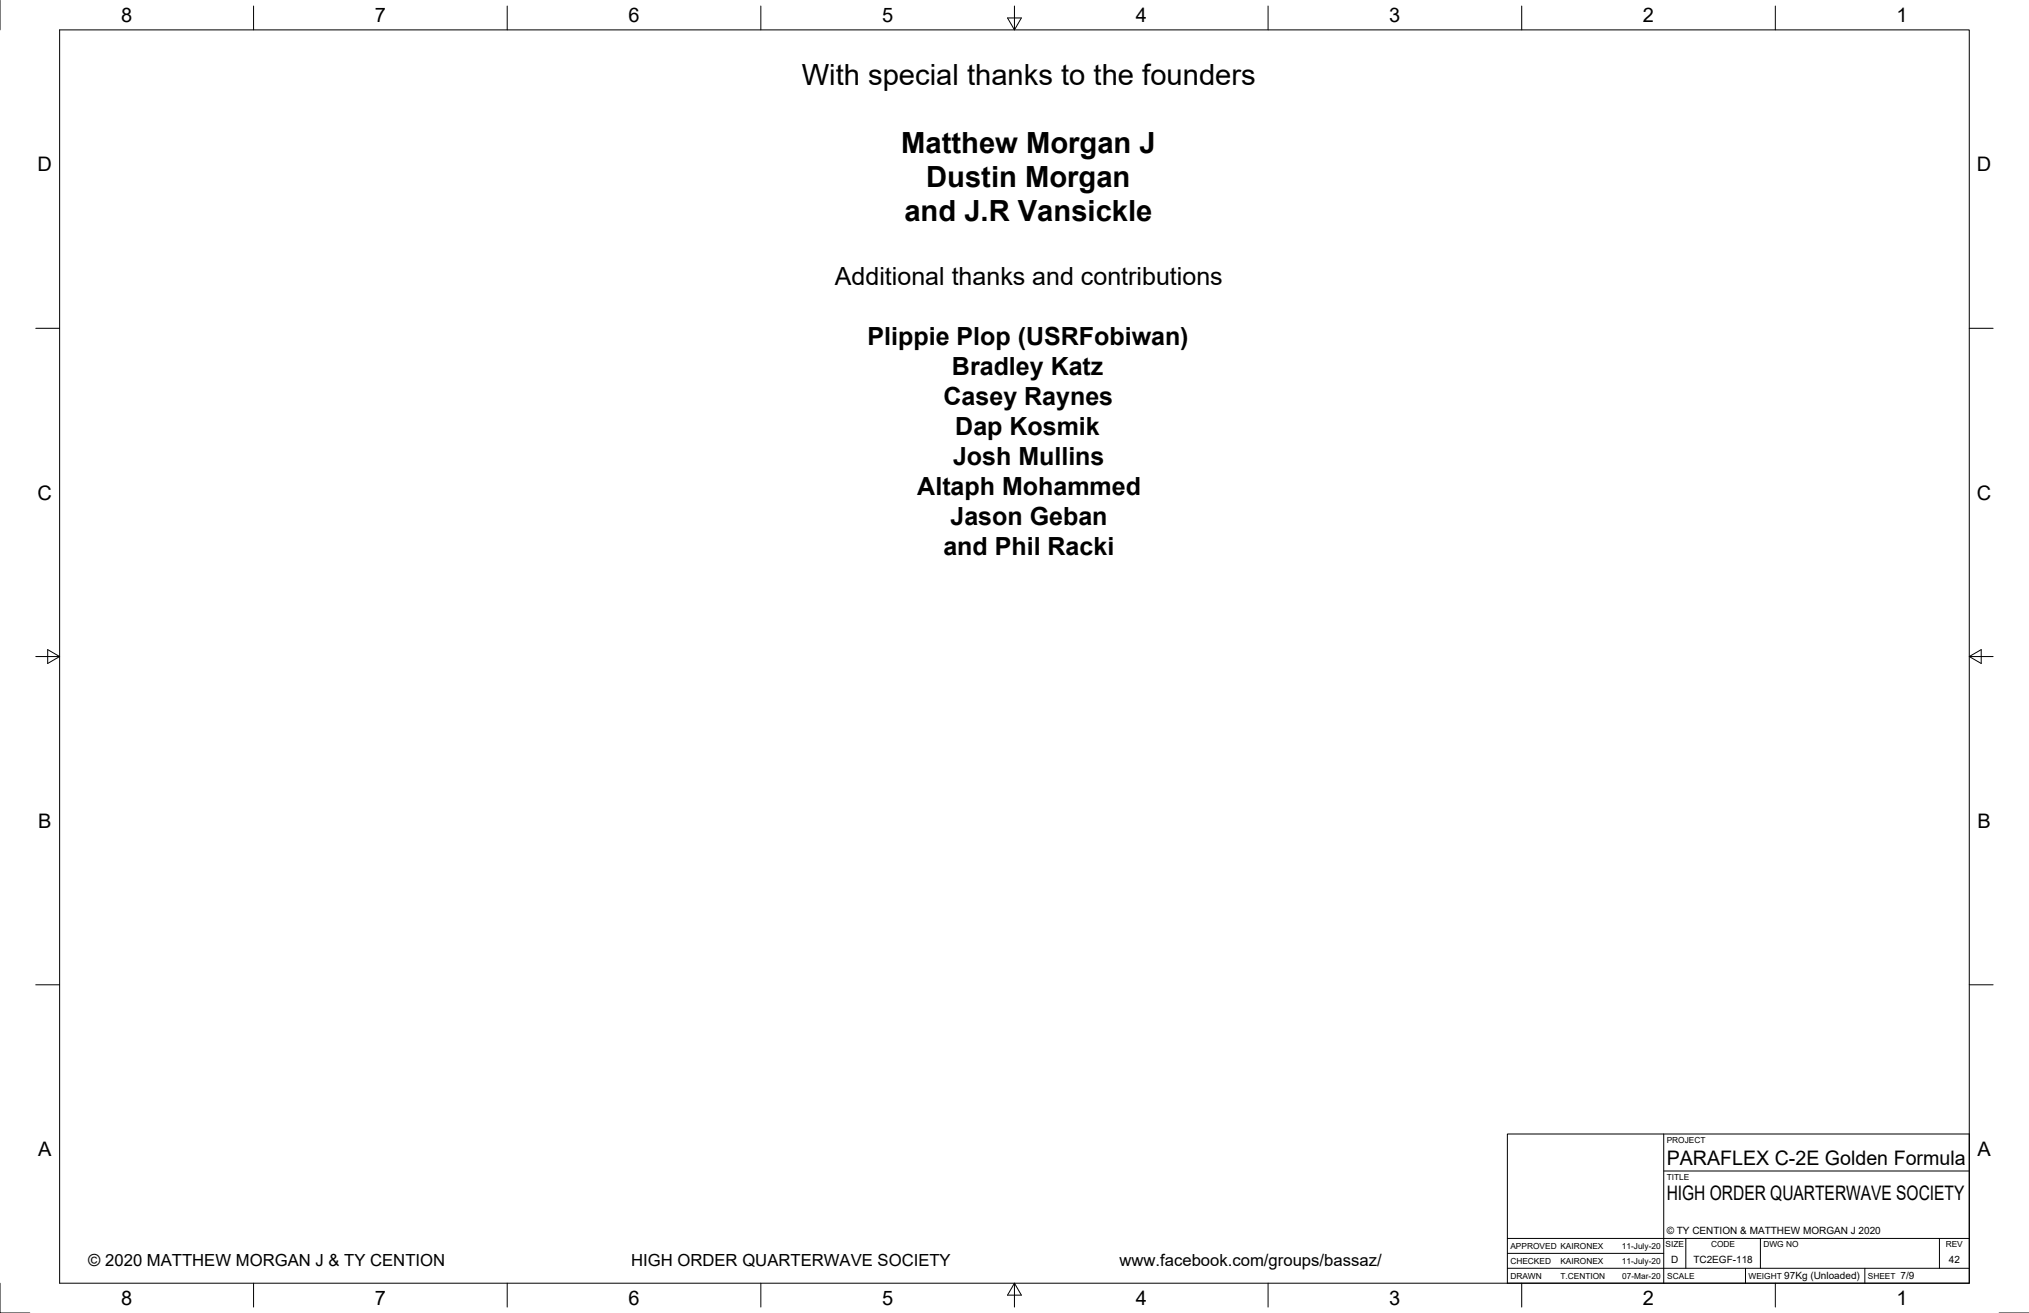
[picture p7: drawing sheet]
<svg xmlns="http://www.w3.org/2000/svg" width="864mm" height="559mm" viewBox="0 0 864 559" stroke-linecap="round" stroke-linejoin="round" font-family="sans-serif">
<!-- layer: Border -->
<g fill="none" stroke="#000" stroke-width=".43">
<path d="M0 0v12.7M25.4 12.7h812.8v533.4h-812.8zM107.9 2.6v10.1M215.9 2.6v10.1M323.8 2.6v10.1M428.8 7.6h5.9l-2.9 5.1zM431.8 2.6v10.1M539.7 2.6v10.1M647.7 2.6v10.1M755.6 2.6v10.1M15.2 139.7h10.2M838.2 139.7h10.1"/>
<path d="M15.2 279.4h10.2M20.3 276.5l5.1 2.9-5.1 3zM838.2 279.4l5.1-2.9v5.9zM838.2 279.4h10.1M15.2 419.1h10.2M838.2 419.1h10.1M0 546.1v12.7h12.7M107.9 546.1v10.2M215.9 546.1v10.2M323.8 546.1v10.2M431.8 546.1l2.9 5.1h-5.9zM431.8 546.1v10.2"/>
<path d="M539.7 546.1v10.2M647.7 546.1v10.2M755.6 546.1v10.2M850.9 558.8h12.7"/>
</g>
<!-- layer: Titleblock -->
<path d="M641.6 482.6h196.6v63.5h-196.6zM708.1 498.4h130.1M708.1 482.6v63.5M641.6 539.8h196.6M641.6 533.4h66.5M641.6 527.1h196.6M717.5 527.1v12.7M742.9 539.8v6.3M749.3 527.1v12.7M793.7 539.8v6.3M825.5 527.1v12.7" fill="none" stroke="#000" stroke-width=".43"/>
<g font-size="12.4">
<text x="341.2" y="36.3">With special thanks to the founders</text>
<text x="383.6" y="65.1">Matthew Morgan J</text>
<text x="394.2" y="79.5">Dustin Morgan</text>
<text x="384.9" y="93.9">and J.R Vansickle</text>
</g>
<g font-size="10.6">
<text x="355.4" y="121.4">Additional thanks and contributions</text>
<text x="369.3" y="146.9">Plippie Plop (USRFobiwan)</text>
<text x="405.2" y="159.6">Bradley Katz</text>
<text x="401.6" y="172.5">Casey Raynes</text>
<text x="406.6" y="185.2">Dap Kosmik</text>
<text x="405.6" y="197.9">Josh Mullins</text>
<text x="390.4" y="210.6">Altaph Mohammed</text>
<text x="404.6" y="223.4">Jason Geban</text>
<text x="401.5" y="236.1">and Phil Racki</text>
</g>
<g font-size="8.5">
<text x="51.6" y="9.4">8</text>
<text x="159.5" y="9.4">7</text>
<text x="267.5" y="9.4">6</text>
<text x="375.4" y="9.3">5</text>
<text x="483.4" y="9.4">4</text>
<text x="591.3" y="9.4">3</text>
<text x="699.3" y="9.4">2</text>
<text x="807.2" y="9.4">1</text>
<text x="16" y="72.9">D</text>
<text x="841.4" y="72.9">D</text>
<text x="16" y="212.6">C</text>
<text x="841.4" y="212.6">C</text>
<text x="16.2" y="352.3">B</text>
<text x="841.7" y="352.3">B</text>
<text x="16.2" y="492">A</text>
<text x="709.4" y="495.8">PARAFLEX C-2E Golden Formula</text>
<text x="841.7" y="492">A</text>
<text x="709.4" y="510.8">HIGH ORDER QUARTERWAVE SOCIETY</text>
<text x="51.6" y="555.5">8</text>
<text x="159.5" y="555.5">7</text>
<text x="267.5" y="555.5">6</text>
<text x="375.4" y="555.4">5</text>
<text x="483.4" y="555.5">4</text>
<text x="591.3" y="555.5">3</text>
<text x="699.3" y="555.5">2</text>
<text x="807.2" y="555.5">1</text>
</g>
<g font-size="7.1">
<text x="37.6" y="538.6">© 2020 MATTHEW MORGAN J &amp; TY CENTION</text>
<text x="268.6" y="538.6">HIGH ORDER QUARTERWAVE SOCIETY</text>
<text x="476.5" y="538.6">www.facebook.com/groups/bassaz/</text>
</g>
<g font-size="4.3">
<text x="709.4" y="525">© TY CENTION &amp; MATTHEW MORGAN J 2020</text>
<text x="711.3" y="537.6">D</text>
<text x="720.7" y="537.6">TC2EGF-118</text>
<text x="829.5" y="537.6">42</text>
<text x="759.4" y="544.5">97Kg (Unloaded)</text>
<text x="809" y="544.5">7/9</text>
</g>
<g font-size="3.5">
<text x="709.4" y="486.4">PROJECT</text>
<text x="709.4" y="502.2">TITLE</text>
<text x="642.9" y="531.5">APPROVED KAIRONEX</text>
<text x="690.3" y="531.5">11-July-20</text>
<text x="708.9" y="530.9">SIZE</text>
<text x="728.3" y="530.9">CODE</text>
<text x="750.5" y="530.9">DWG NO</text>
<text x="828.2" y="530.9">REV</text>
<text x="642.9" y="537.9">CHECKED</text>
<text x="664.1" y="537.9">KAIRONEX</text>
<text x="690.3" y="537.9">11-July-20</text>
<text x="642.9" y="544.2">DRAWN</text>
<text x="664.1" y="544.2">T.CENTION</text>
<text x="690.5" y="544.2">07-Mar-20</text>
<text x="709.6" y="544.2">SCALE</text>
<text x="744.2" y="544.2">WEIGHT</text>
<text x="795" y="544.2">SHEET</text>
</g>
</svg>
